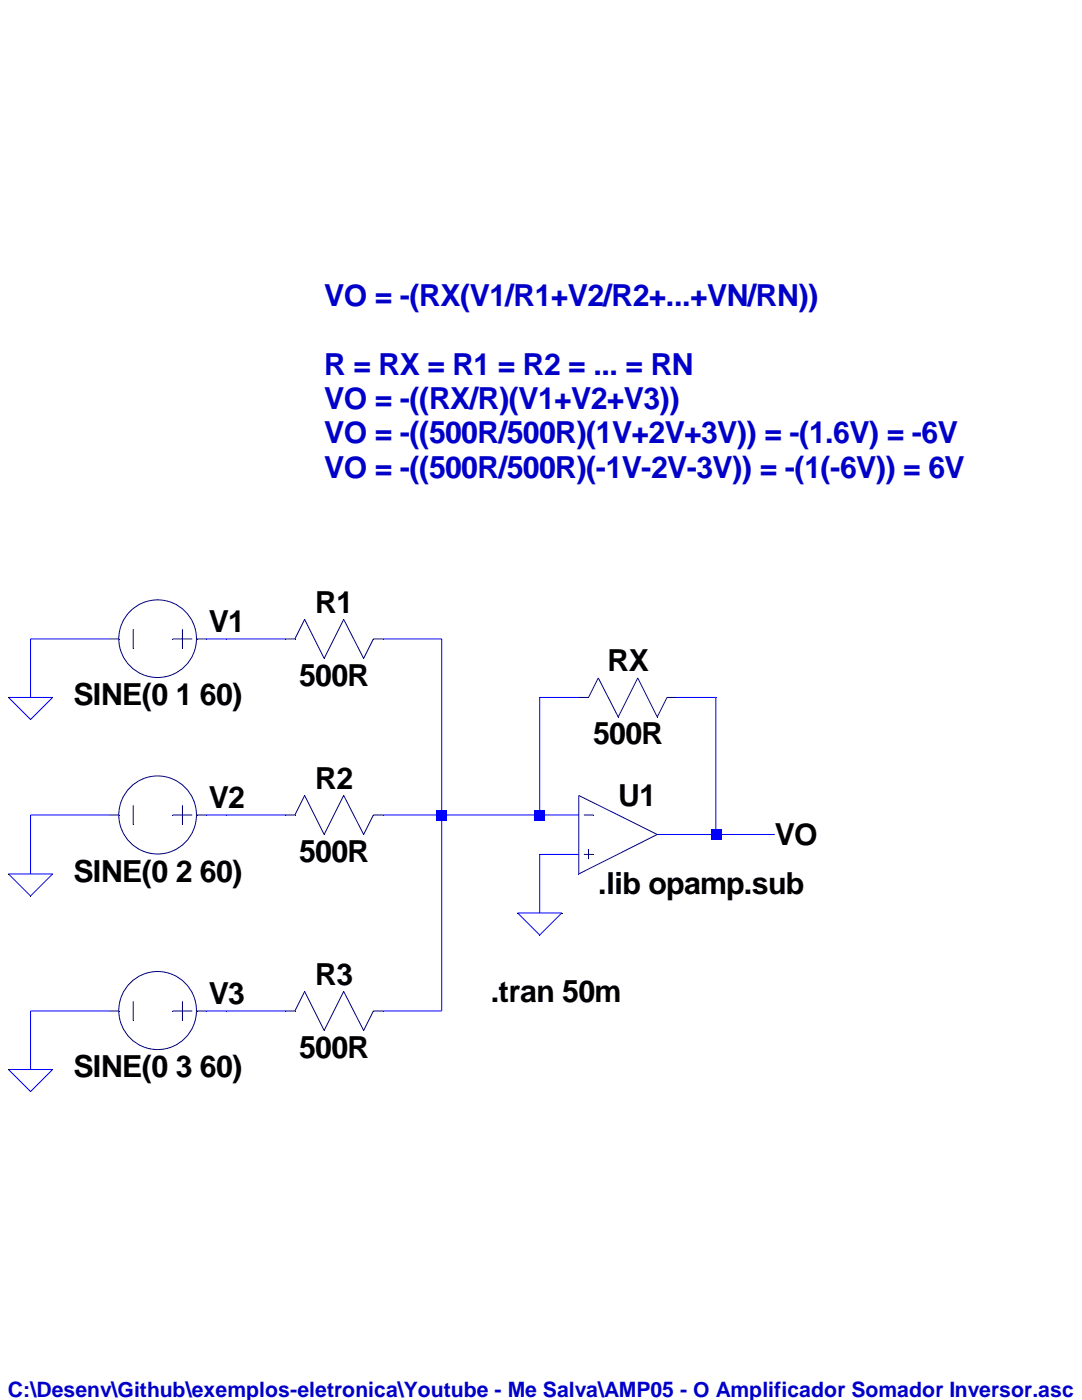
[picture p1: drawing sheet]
<svg xmlns="http://www.w3.org/2000/svg" width="216mm" height="279mm" viewBox="0 0 216 279" stroke-linecap="round" stroke-linejoin="round" font-family="sans-serif">
<path d="M115.5 158.8l15.6 7.7" fill="none" stroke="#00007f" stroke-width=".2"/>
<path d="M131.1 166.5l.1 .1z" fill="#0000c8"/>
<path d="M131.1 166.5l-15.6 7.9" fill="none" stroke="#00007f" stroke-width=".2"/>
<path d="M131.1 166.5l.1 .1z" fill="#0000c8"/>
<path d="M115.5 158.8v15.6" fill="none" stroke="#00007f" stroke-width=".2"/>
<path d="M115.5 174.4l.1 .1z" fill="#0000c8"/>
<path d="M116.5 162.6h1.9" fill="none" stroke="#00007f" stroke-width=".2"/>
<path d="M118.4 162.6l.1 .1z" fill="#0000c8"/>
<path d="M116.5 170.5h1.9" fill="none" stroke="#00007f" stroke-width=".2"/>
<path d="M118.4 170.5l.1 .1z" fill="#0000c8"/>
<path d="M117.4 169.5v1.9" fill="none" stroke="#00007f" stroke-width=".2"/>
<path d="M117.4 169.5l.1 .1z" fill="#0000c8"/>
<path d="M115.5 139.2h1.9" fill="none" stroke="#00007f" stroke-width=".2"/>
<path d="M115.5 139.2l.1 .1z" fill="#00007f"/>
<path d="M119.4 135.3l-2 3.9" fill="none" stroke="#00007f" stroke-width=".2"/>
<path d="M117.4 139.2l.1 .1z" fill="#00007f"/>
<path d="M119.4 135.3l4 7.8" fill="none" stroke="#00007f" stroke-width=".2"/>
<path d="M119.4 135.3l.1 .1z" fill="#00007f"/>
<path d="M127.3 135.3l-3.9 7.8" fill="none" stroke="#00007f" stroke-width=".2"/>
<path d="M123.4 143.1v.1z" fill="#00007f"/>
<path d="M127.3 135.3l3.8 7.8" fill="none" stroke="#00007f" stroke-width=".2"/>
<path d="M127.3 135.3v.1z" fill="#00007f"/>
<path d="M133.1 139.2h1.9" fill="none" stroke="#00007f" stroke-width=".2"/>
<path d="M133.1 139.2l.1 .1z" fill="#00007f"/>
<path d="M133.1 139.2l-2 3.9" fill="none" stroke="#00007f" stroke-width=".2"/>
<path d="M131.1 143.1l.1 .1z" fill="#00007f"/>
<path d="M36.4 125.6v3.9" fill="none" stroke="#00007f" stroke-width=".2"/>
<path d="M36.4 129.5h.1z" fill="#00007f"/>
<path d="M26.6 125.6v3.9" fill="none" stroke="#00007f" stroke-width=".2"/>
<path d="M26.6 129.5h.1z" fill="#00007f"/>
<path d="M34.5 127.5h3.9" fill="none" stroke="#00007f" stroke-width=".2"/>
<path d="M34.5 127.5v.1z" fill="#00007f"/>
<path d="M21.8 127.5h1.9" fill="none" stroke="#00007f" stroke-width=".2"/>
<path d="M23.7 127.5l.1 .1z" fill="#00007f"/>
<path d="M39.3 127.5h1.9" fill="none" stroke="#00007f" stroke-width=".2"/>
<path d="M39.3 127.5l.1 .1z" fill="#00007f"/>
<g fill="none" stroke="#00007f" stroke-width=".2">
<path d="M36.4 160.7v3.9"/>
<circle cx="31.5" cy="127.5" r="7.7"/>
</g>
<path d="M36.4 164.6l.1 .1z" fill="#00007f"/>
<path d="M26.6 160.7v3.9" fill="none" stroke="#00007f" stroke-width=".2"/>
<path d="M26.6 164.6l.1 .1z" fill="#00007f"/>
<path d="M34.5 162.6h3.9" fill="none" stroke="#00007f" stroke-width=".2"/>
<path d="M34.5 162.6v.1z" fill="#00007f"/>
<path d="M21.8 162.6h1.9" fill="none" stroke="#00007f" stroke-width=".2"/>
<path d="M23.7 162.6l.1 .1z" fill="#00007f"/>
<path d="M39.3 162.6h1.9" fill="none" stroke="#00007f" stroke-width=".2"/>
<path d="M39.3 162.6l.1 .1z" fill="#00007f"/>
<g fill="none" stroke="#00007f" stroke-width=".2">
<path d="M36.4 199.8v3.9"/>
<circle cx="31.4" cy="162.6" r="7.8"/>
</g>
<path d="M36.4 203.7l.1 .1z" fill="#00007f"/>
<path d="M26.6 199.8v3.9" fill="none" stroke="#00007f" stroke-width=".2"/>
<path d="M26.6 203.7l.1 .1z" fill="#00007f"/>
<path d="M34.5 201.8h3.9" fill="none" stroke="#00007f" stroke-width=".2"/>
<path d="M21.8 201.8h1.9" fill="none" stroke="#00007f" stroke-width=".2"/>
<path d="M23.7 201.8h.1z" fill="#00007f"/>
<path d="M39.3 201.8h1.9" fill="none" stroke="#00007f" stroke-width=".2"/>
<path d="M39.3 201.8h.1z" fill="#00007f"/>
<g fill="none" stroke="#00007f" stroke-width=".2">
<path d="M56.9 127.5h1.9"/>
<circle cx="31.4" cy="201.7" r="7.8"/>
</g>
<path d="M56.9 127.5l.1 .1z" fill="#00007f"/>
<path d="M60.8 123.6l-2 3.9" fill="none" stroke="#00007f" stroke-width=".2"/>
<path d="M58.8 127.5l.1 .1z" fill="#00007f"/>
<path d="M60.8 123.6l3.9 7.8" fill="none" stroke="#00007f" stroke-width=".2"/>
<path d="M60.8 123.6l.1 .1z" fill="#00007f"/>
<path d="M68.6 123.6l-3.9 7.8" fill="none" stroke="#00007f" stroke-width=".2"/>
<path d="M64.7 131.4l.1 .1z" fill="#00007f"/>
<path d="M68.6 123.6l4 7.8" fill="none" stroke="#00007f" stroke-width=".2"/>
<path d="M68.6 123.6l.1 .1z" fill="#00007f"/>
<path d="M74.5 127.5h2" fill="none" stroke="#00007f" stroke-width=".2"/>
<path d="M74.5 127.5l.1 .1z" fill="#00007f"/>
<path d="M74.5 127.5l-1.9 3.9" fill="none" stroke="#00007f" stroke-width=".2"/>
<path d="M72.6 131.4v.1z" fill="#00007f"/>
<path d="M56.9 162.6h1.9" fill="none" stroke="#00007f" stroke-width=".2"/>
<path d="M56.9 162.6l.1 .1z" fill="#00007f"/>
<path d="M60.8 158.8l-2 3.8" fill="none" stroke="#00007f" stroke-width=".2"/>
<path d="M58.8 162.6l.1 .1z" fill="#00007f"/>
<path d="M60.8 158.8l3.9 7.7" fill="none" stroke="#00007f" stroke-width=".2"/>
<path d="M60.8 158.8h.1z" fill="#00007f"/>
<path d="M68.6 158.8l-3.9 7.7" fill="none" stroke="#00007f" stroke-width=".2"/>
<path d="M64.7 166.5l.1 .1z" fill="#00007f"/>
<path d="M68.6 158.8l4 7.7" fill="none" stroke="#00007f" stroke-width=".2"/>
<path d="M68.6 158.8h.1z" fill="#00007f"/>
<path d="M74.5 162.6h2" fill="none" stroke="#00007f" stroke-width=".2"/>
<path d="M74.5 162.6l.1 .1z" fill="#00007f"/>
<path d="M74.5 162.6l-1.9 3.9" fill="none" stroke="#00007f" stroke-width=".2"/>
<path d="M72.6 166.5v.1z" fill="#00007f"/>
<path d="M56.9 201.8h1.9" fill="none" stroke="#00007f" stroke-width=".2"/>
<path d="M56.9 201.8h.1z" fill="#00007f"/>
<path d="M60.8 197.9l-2 3.9" fill="none" stroke="#00007f" stroke-width=".2"/>
<path d="M58.8 201.8h.1z" fill="#00007f"/>
<path d="M60.8 197.9l3.9 7.8" fill="none" stroke="#00007f" stroke-width=".2"/>
<path d="M60.8 197.9l.1 .1z" fill="#00007f"/>
<path d="M68.6 197.9l-3.9 7.8" fill="none" stroke="#00007f" stroke-width=".2"/>
<path d="M64.7 205.7h.1z" fill="#00007f"/>
<path d="M68.6 197.9l4 7.8" fill="none" stroke="#00007f" stroke-width=".2"/>
<path d="M68.6 197.9l.1 .1z" fill="#00007f"/>
<path d="M74.5 201.8h2" fill="none" stroke="#00007f" stroke-width=".2"/>
<path d="M74.5 201.8h.1z" fill="#00007f"/>
<path d="M74.5 201.8l-1.9 3.9" fill="none" stroke="#00007f" stroke-width=".2"/>
<path d="M1.7 139.2h8.8l-4.4 4.4zM6.1 127.5h15.7M1.7 174.4h8.8l-4.4 4.4zM103.3 182.2h8.8l-4.4 4.4zM1.7 213.4h8.8l-4.4 4.4z" fill="none" stroke="#00f" stroke-width=".2"/>
<path d="M1.7 139.2l.1 .1zM10.5 139.2l.1 .1zM6.1 143.6l.1 .1zM1.7 174.4l.1 .1zM6.1 178.8l.1 .1zM10.5 174.4l.1 .1zM103.3 182.2l.1 .1zM107.7 186.6l.1 .1zM112.1 182.2l.1 .1zM1.7 213.4l.1 .1zM6.1 217.8l.1 .1zM10.5 213.4l.1 .1z" fill="#000"/>
<path d="M6.1 127.5l.1 .1z" fill="#00f"/>
<path d="M41.2 127.5h4" fill="none" stroke="#00f" stroke-width=".2"/>
<path d="M41.2 127.5l.1 .1z" fill="#00f"/>
<path d="M45.2 127.5h11.7" fill="none" stroke="#00f" stroke-width=".2"/>
<path d="M45.2 127.5l.1 .1z" fill="#00f"/>
<path d="M76.5 127.5h11.6" fill="none" stroke="#00f" stroke-width=".2"/>
<path d="M76.5 127.5v.1z" fill="#00f"/>
<path d="M6.1 127.5v11.7" fill="none" stroke="#00f" stroke-width=".2"/>
<path d="M6.1 127.5l.1 .1z" fill="#00f"/>
<path d="M107.7 139.2h7.8" fill="none" stroke="#00f" stroke-width=".2"/>
<path d="M107.7 139.2l.1 .1z" fill="#00f"/>
<path d="M135 139.2h7.8" fill="none" stroke="#00f" stroke-width=".2"/>
<path d="M135 139.2l.1 .1z" fill="#00f"/>
<path d="M6.1 162.6h15.7" fill="none" stroke="#00f" stroke-width=".2"/>
<path d="M6.1 162.6l.1 .1z" fill="#00f"/>
<path d="M41.2 162.6h4" fill="none" stroke="#00f" stroke-width=".2"/>
<path d="M41.2 162.6l.1 .1z" fill="#00f"/>
<path d="M45.2 162.6h11.7" fill="none" stroke="#00f" stroke-width=".2"/>
<path d="M45.2 162.6l.1 .1z" fill="#00f"/>
<path d="M88.1 127.5v35.1" fill="none" stroke="#00f" stroke-width=".2"/>
<path d="M88.1 127.5l.1 .1z" fill="#00f"/>
<path d="M76.5 162.6h11.6" fill="none" stroke="#00f" stroke-width=".2"/>
<path d="M76.5 162.6v.1z" fill="#00f"/>
<path d="M107.7 139.2v23.4" fill="none" stroke="#00f" stroke-width=".2"/>
<path d="M107.7 139.2l.1 .1z" fill="#00f"/>
<path d="M88.1 162.6h19.6" fill="none" stroke="#00f" stroke-width=".2"/>
<path d="M88.1 162.6l.1 .1z" fill="#00f"/>
<path d="M107.7 162.6h7.8" fill="none" stroke="#00f" stroke-width=".2"/>
<path d="M107.7 162.6l.1 .1z" fill="#00f"/>
<path d="M142.8 139.2v27.3" fill="none" stroke="#00f" stroke-width=".2"/>
<path d="M142.8 139.2l.1 .1z" fill="#00f"/>
<path d="M131.1 166.5h11.7" fill="none" stroke="#00f" stroke-width=".2"/>
<path d="M131.1 166.5l.1 .1z" fill="#00f"/>
<path d="M142.8 166.5h11.8" fill="none" stroke="#00f" stroke-width=".2"/>
<path d="M142.8 166.5l.1 .1z" fill="#00f"/>
<path d="M107.7 170.5h7.8" fill="none" stroke="#00f" stroke-width=".2"/>
<path d="M107.7 170.5l.1 .1z" fill="#00f"/>
<path d="M6.1 162.6v11.8" fill="none" stroke="#00f" stroke-width=".2"/>
<path d="M6.1 162.6l.1 .1z" fill="#00f"/>
<path d="M107.7 170.5v11.7" fill="none" stroke="#00f" stroke-width=".2"/>
<path d="M107.7 170.5l.1 .1z" fill="#00f"/>
<path d="M6.1 201.8h15.7" fill="none" stroke="#00f" stroke-width=".2"/>
<path d="M6.1 201.8h.1z" fill="#00f"/>
<path d="M41.2 201.8h4" fill="none" stroke="#00f" stroke-width=".2"/>
<path d="M41.2 201.8h.1z" fill="#00f"/>
<path d="M45.2 201.8h11.7" fill="none" stroke="#00f" stroke-width=".2"/>
<path d="M45.2 201.8h.1z" fill="#00f"/>
<path d="M88.1 162.6v39.2" fill="none" stroke="#00f" stroke-width=".2"/>
<path d="M88.1 162.6l.1 .1z" fill="#00f"/>
<path d="M76.5 201.8h11.6" fill="none" stroke="#00f" stroke-width=".2"/>
<path d="M6.1 201.8v11.6" fill="none" stroke="#00f" stroke-width=".2"/>
<g fill="#00f">
<path d="M6.1 201.8h.1z"/>
<path d="M87.1 161.6h2.1v2.1h-2.1z"/>
<path d="M106.7 161.6h2.1v2.1h-2.1z"/>
<path d="M141.8 165.5h2.1v2.1h-2.1z"/>
</g>
<g font-size="6.1" fill="#0000c8">
<text x="64.7" y="61.1">VO = -(RX(V1/R1+V2/R2+...+VN/RN))</text>
<text x="64.7" y="74.8">R = RX = R1 = R2 = ... = RN</text>
<text x="64.7" y="81.6">VO = -((RX/R)(V1+V2+V3))</text>
<text x="64.7" y="88.5">VO = -((500R/500R)(1V+2V+3V)) = -(1.6V) = -6V</text>
<text x="64.7" y="95.3">VO = -((500R/500R)(-1V-2V-3V)) = -(1(-6V)) = 6V</text>
</g>
<g font-size="6.1">
<text x="62.9" y="122.3">R1</text>
<text x="41.7" y="126.2">V1</text>
<text x="59.7" y="136.8">500R</text>
<text x="121.2" y="133.9">RX</text>
<text x="14.6" y="140.7">SINE(0 1 60)</text>
<text x="118.4" y="148.5">500R</text>
<text x="41.7" y="161.3">V2</text>
<text x="62.9" y="157.4">R2</text>
<text x="123.4" y="160.8">U1</text>
<text x="59.7" y="172">500R</text>
<text x="154.6" y="168.6">VO</text>
<text x="14.6" y="175.9">SINE(0 2 60)</text>
<text x="119.4" y="178.4">.lib opamp.sub</text>
<text x="62.9" y="196.5">R3</text>
<text x="41.7" y="200.4">V3</text>
<text x="98" y="199.9">.tran 50m</text>
<text x="14.6" y="215">SINE(0 3 60)</text>
<text x="59.7" y="211.1">500R</text>
</g>
<text font-size="4.2" fill="#0000c8" x="1.6" y="278.8">C:\Desenv\Github\exemplos-eletronica\Youtube - Me Salva\AMP05 - O Amplificador Somador Inversor.asc -</text>
</svg>
